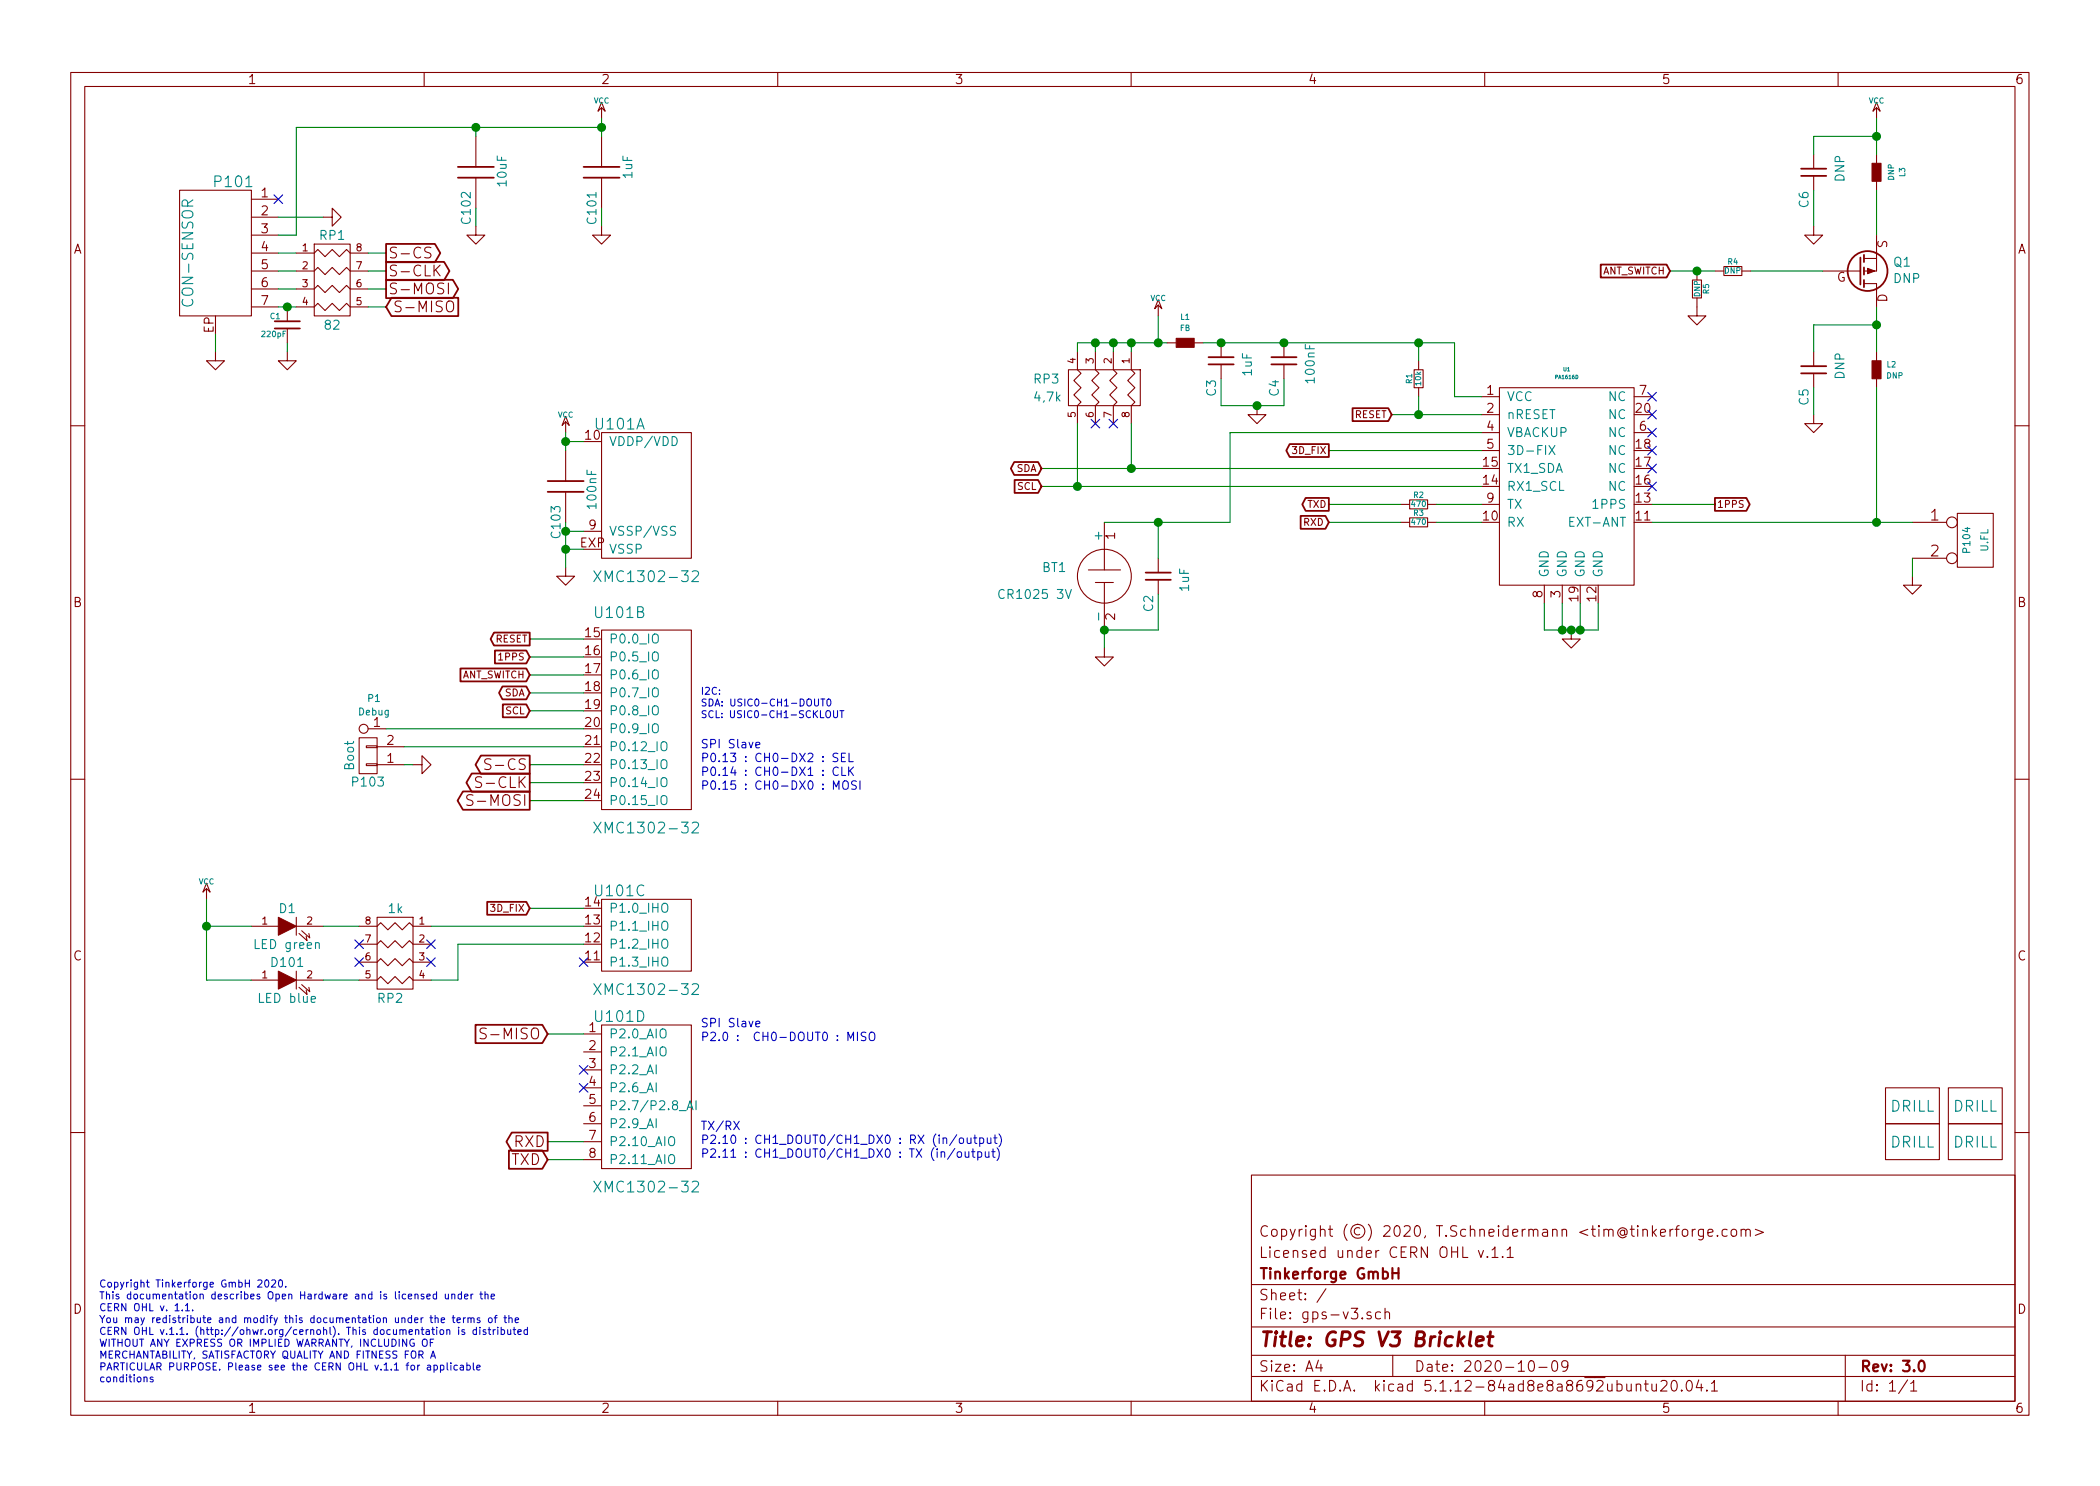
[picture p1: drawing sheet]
EESchema Schematic File Version 4
EELAYER 30 0
EELAYER END
$Descr A4 11693 8268
encoding utf-8
Sheet 1 1
Title "GPS V3 Bricklet"
Date "2020-10-09"
Rev "3.0"
Comp "Tinkerforge GmbH"
Comment1 "Licensed under CERN OHL v.1.1"
Comment2 "Copyright (©) 2020, T.Schneidermann <tim@tinkerforge.com>"
Comment3 ""
Comment4 ""
$EndDescr
$Comp
L tinkerforge:GND #PWR01
U 1 1
P 10100 2300
F 0 "#PWR01" H 10100 2300 30  0001 C CNN
F 1 "GND" H 10100 2230 30  0001 C CNN
F 2 "" H 10100 2300 60  0001 C CNN
F 3 "" H 10100 2300 60  0001 C CNN
	1    10100 2300
	1    0    0    -1  
$EndComp
$Comp
L tinkerforge:CONN_2 P104
U 1 1
P 11000 3000
F 0 "P104" V 10950 3000 40  0000 C CNN
F 1 "U.FL" V 11050 3000 40  0000 C CNN
F 2 "kicad-libraries:U.FL-CON" H 11000 3000 60  0001 C CNN
F 3 "" H 11000 3000 60  0001 C CNN
	1    11000 3000
	1    0    0    -1  
$EndComp
Text Notes 550  7700 0    40   ~ 0
Copyright Tinkerforge GmbH 2020.\nThis documentation describes Open Hardware and is licensed under the\nCERN OHL v. 1.1.\nYou may redistribute and modify this documentation under the terms of the\nCERN OHL v.1.1. (http://ohwr.org/cernohl). This documentation is distributed\nWITHOUT ANY EXPRESS OR IMPLIED WARRANTY, INCLUDING OF\nMERCHANTABILITY, SATISFACTORY QUALITY AND FITNESS FOR A\nPARTICULAR PURPOSE. Please see the CERN OHL v.1.1 for applicable\nconditions\n
NoConn ~ 1550 1100
$Comp
L tinkerforge:DRILL U103
U 1 1
P 10650 6150
F 0 "U103" H 10700 6200 60  0001 C CNN
F 1 "DRILL" H 10650 6150 60  0000 C CNN
F 2 "kicad-libraries:DRILL_NP" H 10650 6150 60  0001 C CNN
F 3 "" H 10650 6150 60  0001 C CNN
	1    10650 6150
	1    0    0    -1  
$EndComp
$Comp
L tinkerforge:DRILL U104
U 1 1
P 10650 6350
F 0 "U104" H 10700 6400 60  0001 C CNN
F 1 "DRILL" H 10650 6350 60  0000 C CNN
F 2 "kicad-libraries:DRILL_NP" H 10650 6350 60  0001 C CNN
F 3 "" H 10650 6350 60  0001 C CNN
	1    10650 6350
	1    0    0    -1  
$EndComp
$Comp
L tinkerforge:DRILL U106
U 1 1
P 11000 6350
F 0 "U106" H 11050 6400 60  0001 C CNN
F 1 "DRILL" H 11000 6350 60  0000 C CNN
F 2 "kicad-libraries:DRILL_NP" H 11000 6350 60  0001 C CNN
F 3 "" H 11000 6350 60  0001 C CNN
	1    11000 6350
	1    0    0    -1  
$EndComp
$Comp
L tinkerforge:DRILL U105
U 1 1
P 11000 6150
F 0 "U105" H 11050 6200 60  0001 C CNN
F 1 "DRILL" H 11000 6150 60  0000 C CNN
F 2 "kicad-libraries:DRILL_NP" H 11000 6150 60  0001 C CNN
F 3 "" H 11000 6150 60  0001 C CNN
	1    11000 6150
	1    0    0    -1  
$EndComp
$Comp
L tinkerforge:GND #PWR05
U 1 1
P 1800 1200
F 0 "#PWR05" H 1800 1200 30  0001 C CNN
F 1 "GND" H 1800 1130 30  0001 C CNN
F 2 "" H 1800 1200 60  0001 C CNN
F 3 "" H 1800 1200 60  0001 C CNN
	1    1800 1200
	0    -1   -1   0   
$EndComp
$Comp
L tinkerforge:CON-SENSOR2 P101
U 1 1
P 1200 1400
F 0 "P101" H 1100 1800 60  0000 C CNN
F 1 "CON-SENSOR" V 1350 1400 60  0000 C CNN
F 2 "kicad-libraries:CON-SENSOR2" H 1200 1400 60  0001 C CNN
F 3 "" H 1200 1400 60  0001 C CNN
	1    1200 1400
	-1   0    0    -1  
$EndComp
$Comp
L tinkerforge:XMC1XXX24 U101
U 1 1
P 3600 2750
F 0 "U101" H 3450 3150 60  0000 C CNN
F 1 "XMC1302-32" H 3600 2300 60  0000 C CNN
F 2 "kicad-libraries:QFN24-4x4mm-0.5mm" H 3750 3500 60  0001 C CNN
F 3 "" H 3750 3500 60  0000 C CNN
	1    3600 2750
	1    0    0    -1  
$EndComp
$Comp
L tinkerforge:XMC1XXX24 U101
U 2 1
P 3600 4000
F 0 "U101" H 3450 4600 60  0000 C CNN
F 1 "XMC1302-32" H 3600 3400 60  0000 C CNN
F 2 "kicad-libraries:QFN24-4x4mm-0.5mm" H 3750 4750 60  0001 C CNN
F 3 "" H 3750 4750 60  0000 C CNN
	2    3600 4000
	1    0    0    -1  
$EndComp
$Comp
L tinkerforge:XMC1XXX24 U101
U 4 1
P 3600 6100
F 0 "U101" H 3450 6550 60  0000 C CNN
F 1 "XMC1302-32" H 3600 5600 60  0000 C CNN
F 2 "kicad-libraries:QFN24-4x4mm-0.5mm" H 3750 6850 60  0001 C CNN
F 3 "" H 3750 6850 60  0000 C CNN
	4    3600 6100
	1    0    0    -1  
$EndComp
$Comp
L tinkerforge:XMC1XXX24 U101
U 3 1
P 3600 5200
F 0 "U101" H 3450 5450 60  0000 C CNN
F 1 "XMC1302-32" H 3600 4900 60  0000 C CNN
F 2 "kicad-libraries:QFN24-4x4mm-0.5mm" H 3750 5950 60  0001 C CNN
F 3 "" H 3750 5950 60  0000 C CNN
	3    3600 5200
	1    0    0    -1  
$EndComp
$Comp
L tinkerforge:GND #PWR013
U 1 1
P 1200 1950
F 0 "#PWR013" H 1200 1950 30  0001 C CNN
F 1 "GND" H 1200 1880 30  0001 C CNN
F 2 "" H 1200 1950 60  0001 C CNN
F 3 "" H 1200 1950 60  0001 C CNN
	1    1200 1950
	1    0    0    -1  
$EndComp
$Comp
L tinkerforge:GND #PWR014
U 1 1
P 3150 3150
F 0 "#PWR014" H 3150 3150 30  0001 C CNN
F 1 "GND" H 3150 3080 30  0001 C CNN
F 2 "" H 3150 3150 60  0001 C CNN
F 3 "" H 3150 3150 60  0001 C CNN
	1    3150 3150
	1    0    0    -1  
$EndComp
$Comp
L tinkerforge:C C101
U 1 1
P 3350 950
F 0 "C101" V 3400 1050 50  0000 L CNN
F 1 "1uF" V 3200 850 50  0000 L CNN
F 2 "kicad-libraries:C0603F" H 3350 950 60  0001 C CNN
F 3 "" H 3350 950 60  0001 C CNN
	1    3350 950 
	-1   0    0    1   
$EndComp
$Comp
L tinkerforge:C C102
U 1 1
P 2650 950
F 0 "C102" V 2700 1050 50  0000 L CNN
F 1 "10uF" V 2500 850 50  0000 L CNN
F 2 "kicad-libraries:C0805E" H 2650 950 60  0001 C CNN
F 3 "" H 2650 950 60  0001 C CNN
	1    2650 950 
	-1   0    0    1   
$EndComp
$Comp
L tinkerforge:GND #PWR015
U 1 1
P 3350 1250
F 0 "#PWR015" H 3350 1250 30  0001 C CNN
F 1 "GND" H 3350 1180 30  0001 C CNN
F 2 "" H 3350 1250 60  0001 C CNN
F 3 "" H 3350 1250 60  0001 C CNN
	1    3350 1250
	1    0    0    -1  
$EndComp
$Comp
L tinkerforge:GND #PWR016
U 1 1
P 2650 1250
F 0 "#PWR016" H 2650 1250 30  0001 C CNN
F 1 "GND" H 2650 1180 30  0001 C CNN
F 2 "" H 2650 1250 60  0001 C CNN
F 3 "" H 2650 1250 60  0001 C CNN
	1    2650 1250
	1    0    0    -1  
$EndComp
$Comp
L tinkerforge:VCC #PWR017
U 1 1
P 3350 650
F 0 "#PWR017" H 3350 750 30  0001 C CNN
F 1 "VCC" H 3350 750 30  0000 C CNN
F 2 "" H 3350 650 60  0001 C CNN
F 3 "" H 3350 650 60  0001 C CNN
	1    3350 650 
	1    0    0    -1  
$EndComp
$Comp
L tinkerforge:C C103
U 1 1
P 3150 2700
F 0 "C103" V 3200 2800 50  0000 L CNN
F 1 "100nF" V 3000 2600 50  0000 L CNN
F 2 "kicad-libraries:C0603F" H 3150 2700 60  0001 C CNN
F 3 "" H 3150 2700 60  0001 C CNN
	1    3150 2700
	-1   0    0    1   
$EndComp
$Comp
L tinkerforge:VCC #PWR018
U 1 1
P 3150 2400
F 0 "#PWR018" H 3150 2500 30  0001 C CNN
F 1 "VCC" H 3150 2500 30  0000 C CNN
F 2 "" H 3150 2400 60  0001 C CNN
F 3 "" H 3150 2400 60  0001 C CNN
	1    3150 2400
	1    0    0    -1  
$EndComp
Text GLabel 3050 5750 0    60   Input ~ 0
S-MISO
Text GLabel 2950 4450 0    60   Output ~ 0
S-MOSI
Text GLabel 2950 4350 0    60   Output ~ 0
S-CLK
Text GLabel 2950 4250 0    60   Output ~ 0
S-CS
Text GLabel 2950 3550 0    39   Output ~ 0
RESET
Text GLabel 3050 6450 0    60   Input ~ 0
TXD
Text GLabel 3050 6350 0    60   Output ~ 0
RXD
Text Notes 3900 4400 0    47   ~ 0
SPI Slave\nP0.13 : CH0-DX2 : SEL\nP0.14 : CH0-DX1 : CLK\nP0.15 : CH0-DX0 : MOSI
Text Notes 3900 6450 0    47   ~ 0
TX/RX\nP2.10 : CH1_DOUT0/CH1_DX0 : RX (in/output)\nP2.11 : CH1_DOUT0/CH1_DX0 : TX (in/output)
Text Notes 3900 5800 0    47   ~ 0
SPI Slave\nP2.0 :  CH0-DOUT0 : MISO\n
$Comp
L tinkerforge:LED D101
U 1 1
P 1600 5450
F 0 "D101" H 1600 5550 50  0000 C CNN
F 1 "LED blue" H 1600 5350 50  0000 C CNN
F 2 "kicad-libraries:D0603E" H 1600 5450 50  0001 C CNN
F 3 "" H 1600 5450 50  0000 C CNN
	1    1600 5450
	1    0    0    -1  
$EndComp
$Comp
L tinkerforge:VCC #PWR021
U 1 1
P 1150 5000
F 0 "#PWR021" H 1150 5100 30  0001 C CNN
F 1 "VCC" H 1150 5100 30  0000 C CNN
F 2 "" H 1150 5000 60  0001 C CNN
F 3 "" H 1150 5000 60  0001 C CNN
	1    1150 5000
	1    0    0    -1  
$EndComp
$Comp
L tinkerforge:CONN_01X02 P103
U 1 1
P 2050 4200
F 0 "P103" H 2050 4350 50  0000 C CNN
F 1 "Boot" V 2150 4200 50  0000 C CNN
F 2 "kicad-libraries:SolderJumper" H 2050 4100 50  0001 C CNN
F 3 "" H 2050 4100 50  0000 C CNN
	1    2050 4200
	-1   0    0    1   
$EndComp
$Comp
L tinkerforge:GND #PWR022
U 1 1
P 2300 4250
F 0 "#PWR022" H 2300 4250 30  0001 C CNN
F 1 "GND" H 2300 4180 30  0001 C CNN
F 2 "" H 2300 4250 60  0001 C CNN
F 3 "" H 2300 4250 60  0001 C CNN
	1    2300 4250
	0    -1   1    0   
$EndComp
Text GLabel 2150 1700 2    60   Input ~ 0
S-MISO
Text GLabel 2150 1600 2    60   Output ~ 0
S-MOSI
Text GLabel 2150 1500 2    60   Output ~ 0
S-CLK
Text GLabel 2150 1400 2    60   Output ~ 0
S-CS
NoConn ~ 3250 5350
Wire Wire Line
	1550 1200 1800 1200
Wire Wire Line
	10650 3200 10650 3100
Wire Wire Line
	3150 2900 3150 2950
Wire Wire Line
	3150 2950 3250 2950
Wire Wire Line
	3250 3050 3150 3050
Connection ~ 3150 3050
Wire Wire Line
	1650 700  1650 1300
Wire Wire Line
	2650 750  2650 700 
Wire Wire Line
	3250 2450 3150 2450
Wire Wire Line
	3150 2400 3150 2450
Connection ~ 3150 2950
Connection ~ 3150 2450
Wire Wire Line
	1200 1950 1200 1850
Wire Wire Line
	2300 4250 2250 4250
Wire Wire Line
	1550 1700 1600 1700
Wire Wire Line
	3250 5750 3050 5750
Wire Wire Line
	3050 6350 3250 6350
Wire Wire Line
	3050 6450 3250 6450
Text GLabel 2950 3650 0    39   Input ~ 0
1PPS
NoConn ~ 3250 6050
NoConn ~ 3250 5950
Wire Wire Line
	1650 1300 1550 1300
Wire Wire Line
	3150 3050 3150 3150
Wire Wire Line
	3150 2950 3150 3050
Wire Wire Line
	3150 2450 3150 2500
Wire Wire Line
	3350 650  3350 700 
Connection ~ 3350 700 
Wire Wire Line
	3350 700  3350 750 
Wire Wire Line
	2650 700  3350 700 
Connection ~ 2650 700 
Wire Wire Line
	2950 4250 3250 4250
Wire Wire Line
	2950 4350 3250 4350
Wire Wire Line
	2950 4450 3250 4450
$Comp
L tinkerforge:Cs C1
U 1 1
P 1600 1800
F 0 "C1" H 1500 1850 31  0000 L CNN
F 1 "220pF" H 1450 1750 31  0000 L CNN
F 2 "kicad-libraries:C0402F" H 1700 1738 60  0001 L CNN
F 3 "" H 1600 1800 60  0000 C CNN
	1    1600 1800
	1    0    0    -1  
$EndComp
Wire Wire Line
	1600 1700 1650 1700
Connection ~ 1600 1700
Wire Wire Line
	1550 1600 1650 1600
Wire Wire Line
	1550 1500 1650 1500
Wire Wire Line
	1550 1400 1650 1400
Wire Wire Line
	2050 1400 2150 1400
Wire Wire Line
	2050 1500 2150 1500
Wire Wire Line
	2050 1600 2150 1600
Wire Wire Line
	2050 1700 2150 1700
$Comp
L tinkerforge:R_PACK4 RP1
U 1 1
P 1850 1750
F 0 "RP1" H 1850 2200 50  0000 C CNN
F 1 "82" H 1850 1700 50  0000 C CNN
F 2 "kicad-libraries:4X0402" H 1850 1750 50  0001 C CNN
F 3 "" H 1850 1750 50  0000 C CNN
	1    1850 1750
	1    0    0    -1  
$EndComp
Wire Wire Line
	2250 4150 3250 4150
$Comp
L tinkerforge:GND #PWR02
U 1 1
P 1600 1950
F 0 "#PWR02" H 1600 1950 30  0001 C CNN
F 1 "GND" H 1600 1880 30  0001 C CNN
F 2 "" H 1600 1950 60  0001 C CNN
F 3 "" H 1600 1950 60  0001 C CNN
	1    1600 1950
	1    0    0    -1  
$EndComp
Wire Wire Line
	1600 1950 1600 1900
Wire Wire Line
	2650 1250 2650 1150
Wire Wire Line
	3350 1150 3350 1250
Wire Wire Line
	1650 700  2650 700 
$Comp
L tinkerforge:PA1616D U1
U 1 1
P 8750 2600
F 0 "U1" H 8725 3153 20  0000 C CNN
F 1 "PA1616D" H 8725 3110 20  0000 C CNN
F 2 "kicad-libraries:PA1616D" H 8550 3000 20  0001 C CNN
F 3 "" H 8550 3000 20  0001 C CNN
	1    8750 2600
	1    0    0    -1  
$EndComp
$Comp
L tinkerforge:VCC #PWR04
U 1 1
P 6450 1750
F 0 "#PWR04" H 6450 1850 30  0001 C CNN
F 1 "VCC" H 6450 1850 30  0000 C CNN
F 2 "" H 6450 1750 60  0001 C CNN
F 3 "" H 6450 1750 60  0001 C CNN
	1    6450 1750
	1    0    0    -1  
$EndComp
$Comp
L tinkerforge:GND #PWR07
U 1 1
P 8750 3500
F 0 "#PWR07" H 8750 3500 30  0001 C CNN
F 1 "GND" H 8750 3430 30  0001 C CNN
F 2 "" H 8750 3500 60  0001 C CNN
F 3 "" H 8750 3500 60  0001 C CNN
	1    8750 3500
	1    0    0    -1  
$EndComp
Wire Wire Line
	8600 3350 8600 3500
Wire Wire Line
	8600 3500 8700 3500
Wire Wire Line
	8900 3350 8900 3500
Wire Wire Line
	8900 3500 8800 3500
Connection ~ 8750 3500
Wire Wire Line
	8700 3350 8700 3500
Connection ~ 8700 3500
Wire Wire Line
	8700 3500 8750 3500
Wire Wire Line
	8800 3350 8800 3500
Connection ~ 8800 3500
Wire Wire Line
	8800 3500 8750 3500
NoConn ~ 9200 2200
NoConn ~ 9200 2300
NoConn ~ 9200 2400
NoConn ~ 9200 2500
NoConn ~ 9200 2700
NoConn ~ 9200 2600
Text GLabel 7400 2800 0    39   Output ~ 0
TXD
Text GLabel 7400 2900 0    39   Input ~ 0
RXD
$Comp
L tinkerforge:R_PACK4 RP3
U 1 1
P 5950 2150
F 0 "RP3" V 5900 1950 50  0000 L CNN
F 1 "4,7k" V 6000 1950 50  0000 L CNN
F 2 "kicad-libraries:4X0603" H 5950 2150 50  0001 C CNN
F 3 "" H 5950 2150 50  0000 C CNN
	1    5950 2150
	0    1    1    0   
$EndComp
Text GLabel 9550 2800 2    39   Output ~ 0
1PPS
Wire Wire Line
	9550 2800 9200 2800
Text GLabel 7750 2300 0    39   Input ~ 0
RESET
$Comp
L tinkerforge:Rs R1
U 1 1
P 7900 2100
F 0 "R1" V 7950 2100 31  0000 C CNN
F 1 "10k" V 7900 2100 31  0000 C CNN
F 2 "kicad-libraries:R0603F" V 7794 2100 60  0001 C CNN
F 3 "" H 7900 2100 60  0000 C CNN
	1    7900 2100
	-1   0    0    1   
$EndComp
Wire Wire Line
	8100 2200 8250 2200
Wire Wire Line
	8100 1900 8100 2200
Wire Wire Line
	7900 2000 7900 1900
Connection ~ 7900 1900
Wire Wire Line
	7900 1900 8100 1900
Wire Wire Line
	7900 2200 7900 2300
Wire Wire Line
	7900 2300 8250 2300
$Comp
L tinkerforge:Cs C3
U 1 1
P 6800 2000
F 0 "C3" V 6850 2100 50  0000 L CNN
F 1 "1uF" V 6650 1950 50  0000 L CNN
F 2 "kicad-libraries:C0603F" H 6800 2000 60  0001 C CNN
F 3 "" H 6800 2000 60  0001 C CNN
	1    6800 2000
	-1   0    0    1   
$EndComp
Connection ~ 6800 1900
Wire Wire Line
	6800 1900 7150 1900
$Comp
L tinkerforge:Cs C4
U 1 1
P 7150 2000
F 0 "C4" V 7200 2100 50  0000 L CNN
F 1 "100nF" V 7000 1900 50  0000 L CNN
F 2 "kicad-libraries:C0603F" H 7150 2000 60  0001 C CNN
F 3 "" H 7150 2000 60  0001 C CNN
	1    7150 2000
	-1   0    0    1   
$EndComp
Connection ~ 7150 1900
Wire Wire Line
	7150 1900 7900 1900
Wire Wire Line
	7750 2300 7900 2300
Connection ~ 7900 2300
Wire Wire Line
	6800 2100 6800 2250
Wire Wire Line
	6800 2250 7000 2250
Wire Wire Line
	7150 2250 7150 2100
$Comp
L tinkerforge:GND #PWR06
U 1 1
P 7000 2250
F 0 "#PWR06" H 7000 2250 30  0001 C CNN
F 1 "GND" H 7000 2180 30  0001 C CNN
F 2 "" H 7000 2250 60  0001 C CNN
F 3 "" H 7000 2250 60  0001 C CNN
	1    7000 2250
	1    0    0    -1  
$EndComp
Connection ~ 7000 2250
Wire Wire Line
	7000 2250 7150 2250
$Comp
L tinkerforge:INDUCTs L1
U 1 1
P 6600 1900
F 0 "L1" V 6454 1900 31  0000 C CNN
F 1 "FB" V 6516 1900 31  0000 C CNN
F 2 "kicad-libraries:R0603F" V 6494 1900 60  0001 C CNN
F 3 "" H 6600 1900 60  0000 C CNN
	1    6600 1900
	0    1    1    0   
$EndComp
Wire Wire Line
	6700 1900 6800 1900
$Comp
L tinkerforge:BATTERY BT1
U 1 1
P 6150 3200
F 0 "BT1" V 6100 2850 50  0000 L CNN
F 1 "CR1025 3V" V 6250 2600 50  0000 L CNN
F 2 "kicad-libraries:BATTERY_HOLDER_BK870" H 6150 3200 60  0001 C CNN
F 3 "" H 6150 3200 60  0000 C CNN
	1    6150 3200
	0    1    1    0   
$EndComp
$Comp
L tinkerforge:Cs C2
U 1 1
P 6450 3200
F 0 "C2" V 6500 3300 50  0000 L CNN
F 1 "1uF" V 6300 3150 50  0000 L CNN
F 2 "kicad-libraries:C0603E" H 6450 3200 60  0001 C CNN
F 3 "" H 6450 3200 60  0001 C CNN
	1    6450 3200
	-1   0    0    1   
$EndComp
Wire Wire Line
	6300 2600 6300 2350
Wire Wire Line
	6300 2600 8250 2600
Wire Wire Line
	6000 2700 6000 2350
Wire Wire Line
	6000 1950 6000 1900
Wire Wire Line
	6300 1950 6300 1900
Connection ~ 6300 1900
Wire Wire Line
	6100 1900 6100 1950
Wire Wire Line
	6000 1900 6100 1900
Connection ~ 6100 1900
Wire Wire Line
	6100 1900 6200 1900
Wire Wire Line
	6200 1900 6200 1950
Connection ~ 6200 1900
Wire Wire Line
	6200 1900 6300 1900
NoConn ~ 6100 2350
NoConn ~ 6200 2350
Wire Wire Line
	6000 2700 8250 2700
Wire Wire Line
	6300 2600 5800 2600
Connection ~ 6300 2600
Wire Wire Line
	6000 2700 5800 2700
Connection ~ 6000 2700
Text GLabel 2950 3850 0    39   BiDi ~ 0
SDA
Text GLabel 5800 2700 0    39   Input ~ 0
SCL
Wire Wire Line
	6450 1750 6450 1900
Wire Wire Line
	6300 1900 6450 1900
Connection ~ 6450 1900
Wire Wire Line
	6450 1900 6500 1900
$Comp
L tinkerforge:Rs R2
U 1 1
P 7900 2800
F 0 "R2" V 7950 2800 31  0000 C CNN
F 1 "470" V 7900 2800 31  0000 C CNN
F 2 "kicad-libraries:R0603F" V 7794 2800 60  0001 C CNN
F 3 "" H 7900 2800 60  0000 C CNN
	1    7900 2800
	0    -1   -1   0   
$EndComp
$Comp
L tinkerforge:Rs R3
U 1 1
P 7900 2900
F 0 "R3" V 7950 2900 31  0000 C CNN
F 1 "470" V 7900 2900 31  0000 C CNN
F 2 "kicad-libraries:R0603F" V 7794 2900 60  0001 C CNN
F 3 "" H 7900 2900 60  0000 C CNN
	1    7900 2900
	0    -1   -1   0   
$EndComp
Wire Wire Line
	7400 2800 7800 2800
Wire Wire Line
	7400 2900 7800 2900
Wire Wire Line
	8000 2900 8250 2900
Wire Wire Line
	8250 2800 8000 2800
Wire Wire Line
	6150 2900 6450 2900
Wire Wire Line
	6450 2900 6450 3100
Wire Wire Line
	6450 3300 6450 3500
Wire Wire Line
	6450 3500 6150 3500
Wire Wire Line
	6450 2900 6850 2900
Wire Wire Line
	6850 2900 6850 2400
Wire Wire Line
	6850 2400 8250 2400
Connection ~ 6450 2900
$Comp
L tinkerforge:GND #PWR03
U 1 1
P 6150 3600
F 0 "#PWR03" H 6150 3600 30  0001 C CNN
F 1 "GND" H 6150 3530 30  0001 C CNN
F 2 "" H 6150 3600 60  0001 C CNN
F 3 "" H 6150 3600 60  0001 C CNN
	1    6150 3600
	1    0    0    -1  
$EndComp
Wire Wire Line
	6150 3600 6150 3500
Connection ~ 6150 3500
Text GLabel 2950 3950 0    39   Input ~ 0
SCL
Text GLabel 5800 2600 0    39   BiDi ~ 0
SDA
Wire Wire Line
	2950 3850 3250 3850
Wire Wire Line
	3250 3950 2950 3950
Text Notes 3900 4000 0    39   ~ 0
I2C:\nSDA: USIC0-CH1-DOUT0\nSCL: USIC0-CH1-SCKLOUT
$Comp
L tinkerforge:CONN_1 P1
U 1 1
P 2050 4050
F 0 "P1" H 2017 3884 39  0000 C CNN
F 1 "Debug" H 2017 3959 39  0000 C CNN
F 2 "kicad-libraries:DEBUG_PAD" H 2050 4050 60  0001 C CNN
F 3 "" H 2050 4050 60  0000 C CNN
	1    2050 4050
	-1   0    0    1   
$EndComp
Wire Wire Line
	2150 4050 3250 4050
Wire Wire Line
	1150 5000 1150 5150
Wire Wire Line
	1150 5150 1400 5150
$Comp
L tinkerforge:MOSFET_P_CH Q1
U 1 1
P 10350 1500
F 0 "Q1" H 10540 1454 50  0000 L CNN
F 1 "DNP" H 10540 1545 50  0000 L CNN
F 2 "kicad-libraries:SOT23GDS" H 10550 1600 50  0001 C CNN
F 3 "" H 10350 1500 50  0000 C CNN
	1    10350 1500
	1    0    0    1   
$EndComp
Wire Wire Line
	10450 1700 10450 1800
$Comp
L tinkerforge:VCC #PWR08
U 1 1
P 10450 650
F 0 "#PWR08" H 10450 750 30  0001 C CNN
F 1 "VCC" H 10450 750 30  0000 C CNN
F 2 "" H 10450 650 60  0001 C CNN
F 3 "" H 10450 650 60  0001 C CNN
	1    10450 650 
	1    0    0    -1  
$EndComp
Text GLabel 9300 1500 0    39   Input ~ 0
ANT_SWITCH
Text GLabel 7400 2500 0    39   Output ~ 0
3D_FIX
Wire Wire Line
	7400 2500 8250 2500
Text GLabel 2950 5050 0    39   Input ~ 0
3D_FIX
Wire Wire Line
	2950 3750 3250 3750
$Comp
L tinkerforge:LED D1
U 1 1
P 1600 5150
F 0 "D1" H 1600 5250 50  0000 C CNN
F 1 "LED green" H 1600 5050 50  0000 C CNN
F 2 "kicad-libraries:D0603E" H 1600 5150 50  0001 C CNN
F 3 "" H 1600 5150 50  0000 C CNN
	1    1600 5150
	1    0    0    -1  
$EndComp
Wire Wire Line
	1150 5150 1150 5450
Wire Wire Line
	1150 5450 1400 5450
Connection ~ 1150 5150
$Comp
L tinkerforge:R_PACK4 RP2
U 1 1
P 2200 5500
F 0 "RP2" H 2150 5450 50  0000 L CNN
F 1 "1k" H 2150 5950 50  0000 L CNN
F 2 "kicad-libraries:4X0603" H 2200 5500 50  0001 C CNN
F 3 "" H 2200 5500 50  0000 C CNN
	1    2200 5500
	-1   0    0    -1  
$EndComp
Wire Wire Line
	1800 5150 2000 5150
Wire Wire Line
	2000 5450 1800 5450
Wire Wire Line
	2400 5150 3250 5150
Wire Wire Line
	3250 5250 2550 5250
Wire Wire Line
	2550 5250 2550 5450
Wire Wire Line
	2550 5450 2400 5450
$Comp
L tinkerforge:Cs C5
U 1 1
P 10100 2050
F 0 "C5" V 10150 2150 50  0000 L CNN
F 1 "DNP" V 9950 1950 50  0000 L CNN
F 2 "kicad-libraries:C0603F" H 10100 2050 60  0001 C CNN
F 3 "" H 10100 2050 60  0001 C CNN
	1    10100 2050
	-1   0    0    1   
$EndComp
Wire Wire Line
	9200 2900 10450 2900
Wire Wire Line
	10100 2300 10100 2150
Wire Wire Line
	10100 1950 10100 1800
Wire Wire Line
	10100 1800 10450 1800
$Comp
L tinkerforge:INDUCTs L2
U 1 1
P 10450 2050
F 0 "L2" H 10503 2081 31  0000 L CNN
F 1 "DNP" H 10503 2019 31  0000 L CNN
F 2 "kicad-libraries:0603F" H 10450 2050 60  0001 C CNN
F 3 "" H 10450 2050 60  0000 C CNN
	1    10450 2050
	1    0    0    -1  
$EndComp
Wire Wire Line
	10450 1950 10450 1800
Connection ~ 10450 1800
Wire Wire Line
	10450 2150 10450 2900
Connection ~ 10450 2900
Wire Wire Line
	10450 2900 10650 2900
$Comp
L tinkerforge:GND #PWR09
U 1 1
P 10650 3200
F 0 "#PWR09" H 10650 3200 30  0001 C CNN
F 1 "GND" H 10650 3130 30  0001 C CNN
F 2 "" H 10650 3200 60  0001 C CNN
F 3 "" H 10650 3200 60  0001 C CNN
	1    10650 3200
	1    0    0    -1  
$EndComp
$Comp
L tinkerforge:Cs C6
U 1 1
P 10100 950
F 0 "C6" V 10150 1050 50  0000 L CNN
F 1 "DNP" V 9950 850 50  0000 L CNN
F 2 "kicad-libraries:C0603F" H 10100 950 60  0001 C CNN
F 3 "" H 10100 950 60  0001 C CNN
	1    10100 950 
	-1   0    0    1   
$EndComp
$Comp
L tinkerforge:GND #PWR010
U 1 1
P 10100 1250
F 0 "#PWR010" H 10100 1250 30  0001 C CNN
F 1 "GND" H 10100 1180 30  0001 C CNN
F 2 "" H 10100 1250 60  0001 C CNN
F 3 "" H 10100 1250 60  0001 C CNN
	1    10100 1250
	1    0    0    -1  
$EndComp
Wire Wire Line
	10100 1250 10100 1050
$Comp
L tinkerforge:INDUCTs L3
U 1 1
P 10450 950
F 0 "L3" V 10304 950 31  0000 C CNN
F 1 "DNP" V 10366 950 31  0000 C CNN
F 2 "kicad-libraries:R0603F" V 10344 950 60  0001 C CNN
F 3 "" H 10450 950 60  0000 C CNN
	1    10450 950 
	-1   0    0    1   
$EndComp
Wire Wire Line
	10100 850  10100 750 
Wire Wire Line
	10100 750  10450 750 
Wire Wire Line
	10450 750  10450 650 
Wire Wire Line
	10450 750  10450 850 
Connection ~ 10450 750 
Wire Wire Line
	10450 1050 10450 1300
Wire Wire Line
	3250 3650 2950 3650
Wire Wire Line
	2950 3550 3250 3550
NoConn ~ 2000 5250
NoConn ~ 2000 5350
NoConn ~ 2400 5250
NoConn ~ 2400 5350
$Comp
L tinkerforge:Rs R4
U 1 1
P 9650 1500
F 0 "R4" V 9700 1500 31  0000 C CNN
F 1 "DNP" V 9650 1500 31  0000 C CNN
F 2 "kicad-libraries:R0603F" V 9544 1500 60  0001 C CNN
F 3 "" H 9650 1500 60  0000 C CNN
	1    9650 1500
	0    -1   -1   0   
$EndComp
Wire Wire Line
	9300 1500 9450 1500
Wire Wire Line
	9750 1500 10150 1500
Text GLabel 2950 3750 0    39   Input ~ 0
ANT_SWITCH
Wire Wire Line
	2950 5050 3250 5050
$Comp
L tinkerforge:Rs R5
U 1 1
P 9450 1600
F 0 "R5" V 9500 1600 31  0000 C CNN
F 1 "DNP" V 9450 1600 31  0000 C CNN
F 2 "kicad-libraries:R0603F" V 9344 1600 60  0001 C CNN
F 3 "" H 9450 1600 60  0000 C CNN
	1    9450 1600
	1    0    0    -1  
$EndComp
Connection ~ 9450 1500
Wire Wire Line
	9450 1500 9550 1500
$Comp
L tinkerforge:GND #PWR011
U 1 1
P 9450 1700
F 0 "#PWR011" H 9450 1700 30  0001 C CNN
F 1 "GND" H 9450 1630 30  0001 C CNN
F 2 "" H 9450 1700 60  0001 C CNN
F 3 "" H 9450 1700 60  0001 C CNN
	1    9450 1700
	1    0    0    -1  
$EndComp
$EndSCHEMATC
